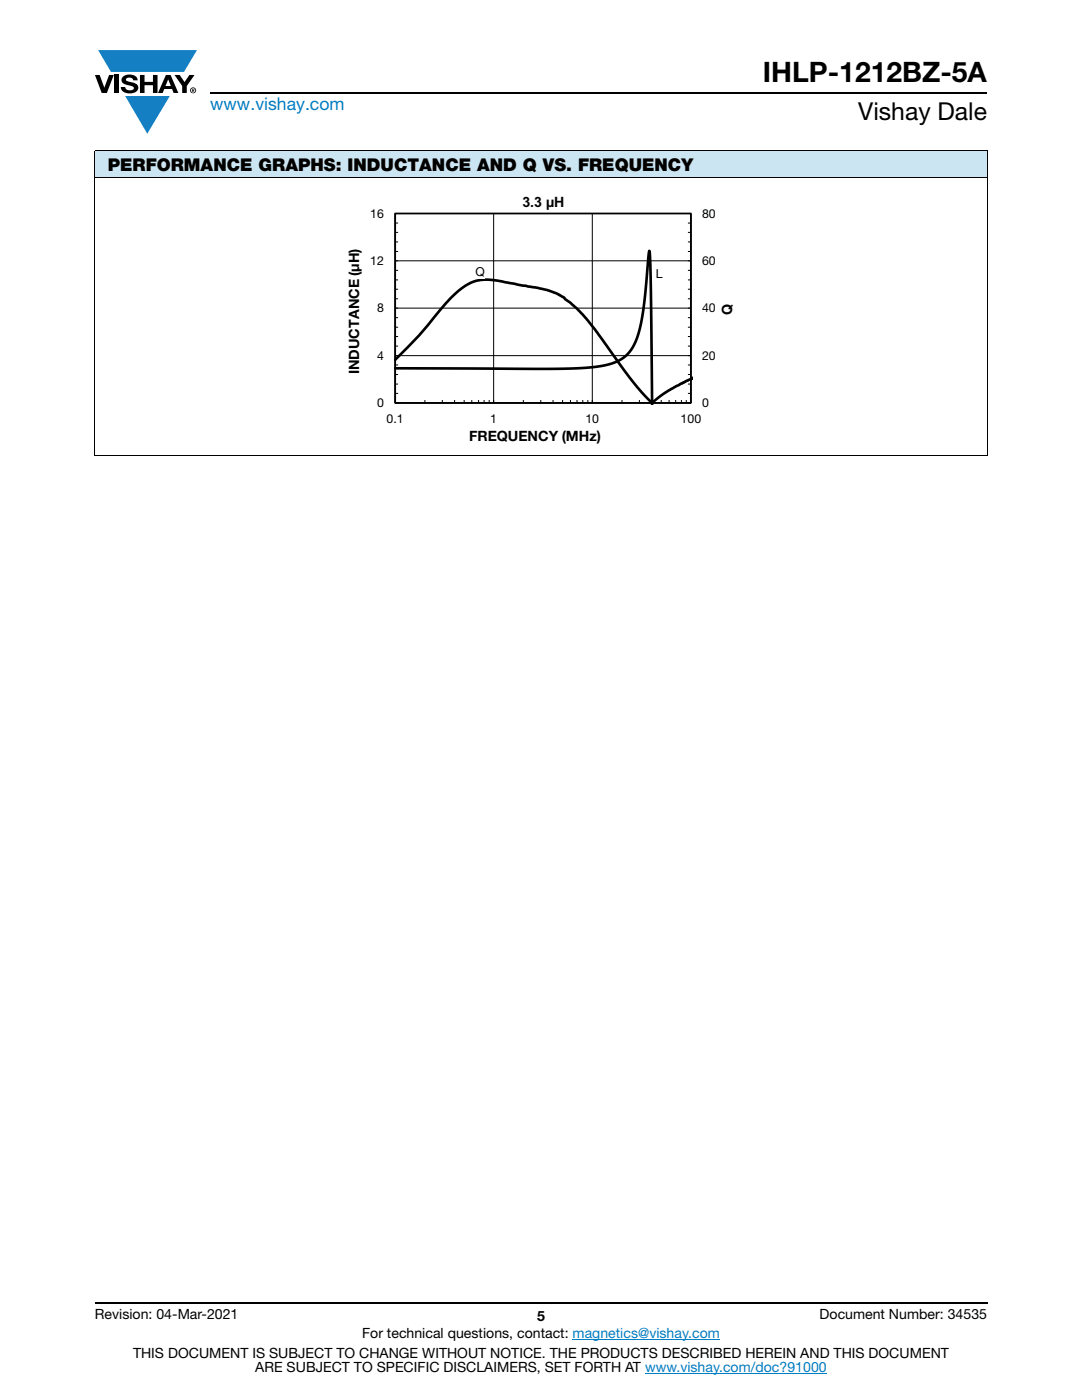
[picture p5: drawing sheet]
<svg xmlns="http://www.w3.org/2000/svg" width="216mm" height="279mm" viewBox="0 0 216 279" stroke-linecap="round" stroke-linejoin="round" font-family="sans-serif">
<g fill="#147fc3">
<path d="M19.6 10h19.7l-2.6 4.3h-1.1h-13.5z"/>
<path d="M25 19.2h8.9l-4.5 7.5z"/>
</g>
<g fill="#000">
<path d="M18.9 15h1l.9 2.5 1-2.5h.9l-1.4 3.6h-1zM22.9 15h.9v3.6h-.9zM24.6 15.3a2.1 2.1 0 0 1 2.8 .3l.1 .4h-.9a.79 .79 0 0 0-.7-.5 .79 .79 0 0 0-.8 .4l.3 .3 1 .2a1.08 1.08 0 0 1 1.2 1 1.08 1.08 0 0 1-1.1 1.2 1.73 1.73 0 0 1-2.4-1.2h.9a.96 .96 0 0 0 .8 .6 .96 .96 0 0 0 .9-.4 1.31 1.31 0 0 0-1.2-.6 1.03 1.03 0 0 1-1.1-.6 1.03 1.03 0 0 1 .2-1.1zM27.9 15h.9v1.3h1.7v-1.3h.9v3.6h-.9v-1.6h-1.7v1.6h-.9zM34.8 15h1.1l.9 1.4 1-1.4h1l-1.5 2.2v1.4h-.9v-1.4z"/>
<path d="M33.6 15.9l.5 1.3h-1.1zM33.1 15l-1.6 3.6h1l.3-.8h1.5l.3 .8h1l-1.6-3.6z"/>
<path d="M38.4 17.8h.2v.2h-.2zM38.3 17.7v.7h.1v-.3l.4 .3-.2-.3 .2-.2-.1-.2z"/>
<path d="M38.1 18a.46 .46 0 0 1 .9 0 .46 .46 0 0 1-.9 0zM37.9 18a.6 .6 0 0 0 1.2 0 .6 .6 0 0 0-1.2 0z"/>
</g>
<path d="M42 18.6h155M18.9 260h178.1" fill="none" stroke="#000" stroke-width=".36"/>
<path d="M114.3 267.3h29.3M128.7 274h36.3" fill="none" stroke="#007ec4" stroke-width=".2"/>
<path d="M18.9 30h178.1v5.5h-178.1z" fill="#cce5f3"/>
<g fill="none" stroke="#000" stroke-width=".2">
<path d="M18.9 30h178.1M18.9 35.5h178.1M18.9 30.1v60.8M197 30.1v60.8M78.9 42.6h59v37.8h-59zM78.9 52.1h59M78.9 59.6h.5M78.9 57.7h.5M78.9 55.9h.5M78.9 54h.5M78.9 50.2h.5M78.9 48.3h.5"/>
<path d="M78.9 46.4h.5M78.9 44.5h.5M98.5 42.6v37.8M118.2 42.6v37.8M137.3 59.6h.6M137.3 57.7h.6M137.3 55.9h.6M137.3 54h.6M137.3 50.2h.6M137.3 48.3h.6M137.3 46.4h.6M137.3 44.5h.6"/>
<path d="M137.9 42.6v37.8M78.9 71h59M78.9 61.5h59M78.9 78.5h.5M78.9 76.6h.5M78.9 74.7h.5M78.9 72.8h.5M78.9 69.1h.5M78.9 67.2h.5M78.9 65.3h.5M78.9 63.4h.5M84.8 79.8v.6"/>
<path d="M88.3 79.8v.6M90.7 79.8v.6M92.6 79.8v.6M94.1 79.8v.6M95.5 79.8v.6M96.6 79.8v.6M97.6 79.8v.6M104.4 79.8v.6M107.9 79.8v.6M110.4 79.8v.6M112.3 79.8v.6M113.8 79.8v.6"/>
<path d="M115.1 79.8v.6M116.3 79.8v.6M117.3 79.8v.6M124.1 79.8v.6M127.6 79.8v.6M130 79.8v.6M131.9 79.8v.6M133.5 79.8v.6M134.8 79.8v.6M136 79.8v.6M136.9 79.8v.6M137.3 78.5h.6"/>
<path d="M137.3 76.6h.6M137.3 74.7h.6M137.3 72.8h.6M137.3 69.1h.6M137.3 67.2h.6M137.3 65.3h.6M137.3 63.4h.6M18.9 91h178.1"/>
</g>
<path d="M78.9 42.6h59v37.8h-59z" fill="none" stroke="#000" stroke-width=".35"/>
<path d="M78.9 73.5h35.2l5.6-.4 2-.4 1.4-.6 1.4-.8 1.2-1.2 1-1.6 .7-1.9 .6-2.4 .4-2.9 1.2-11.2 .2 5.3 .3 25.3M78.9 71.8a119 119 0 0 0 10.4-11.6 11.4 11.4 0 0 1 6.5-4.3l1.3-.1 1.8 .2 8.4 1.4 3.4 1 1.9 1 .2 .3 2.3 1.9 1.8 1.9 2.1 2.7 7.1 9.7 2 2.5 2 2 3.4-2.5 4.6-2.4" fill="none" stroke="#000" stroke-width=".53"/>
<g fill="#fff">
<path d="M130.9 53.1h1.4v2.9h-1.4z"/>
<path d="M94.9 52.7h1.9v2.9h-1.9z"/>
</g>
<text font-size="5.6" x="152.2" y="16.4">IHLP-1212BZ-5A</text>
<text font-size="4.9" x="171.3" y="24">Vishay Dale</text>
<text font-size="3.5" fill="#007ec4" x="42" y="21.9">www.vishay.com</text>
<text font-size="3.5" x="21.5" y="34.1">PERFORMANCE GRAPHS: INDUCTANCE AND Q VS. FREQUENCY</text>
<g font-size="2.8">
<text x="104.3" y="41.3">3.3 µH</text>
<text x="146.1" y="62.9" transform="rotate(-90 146.1 62.9)">Q</text>
<text x="71.7" y="74.7" transform="rotate(-90 71.7 74.7)">INDUCTANCE (μH)</text>
<text x="93.6" y="87.9">FREQUENCY (MHz)</text>
<text x="18.9" y="263.3">Revision: 04-Mar-2021</text>
<text x="107.2" y="263.6">5</text>
<text x="163.6" y="263.3">Document Number: 34535</text>
<text x="72.3" y="267.1">For technical questions, contact: magnetics@vishay.com</text>
<text x="26.5" y="271">THIS DOCUMENT IS SUBJECT TO CHANGE WITHOUT NOTICE. THE PRODUCTS DESCRIBED HEREIN AND THIS DOCUMENT</text>
<text x="50.9" y="273.8">ARE SUBJECT TO SPECIFIC DISCLAIMERS, SET FORTH AT www.vishay.com/doc?91000</text>
</g>
<g font-size="2.5">
<text x="73.9" y="43.4">16</text>
<text x="140.1" y="43.4">80</text>
<text x="73.9" y="52.9">12</text>
<text x="140.1" y="52.9">60</text>
<text x="94.9" y="55.1">Q</text>
<text x="130.9" y="55.4">L</text>
<text x="75.3" y="62.3">8</text>
<text x="140.1" y="62.3">40</text>
<text x="75.3" y="71.8">4</text>
<text x="140.1" y="71.8">20</text>
<text x="75.3" y="81.2">0</text>
<text x="140.1" y="81.2">0</text>
<text x="77.1" y="84.4">0.1</text>
<text x="97.8" y="84.4">1</text>
<text x="116.8" y="84.4">10</text>
<text x="135.8" y="84.4">100</text>
</g>
</svg>
